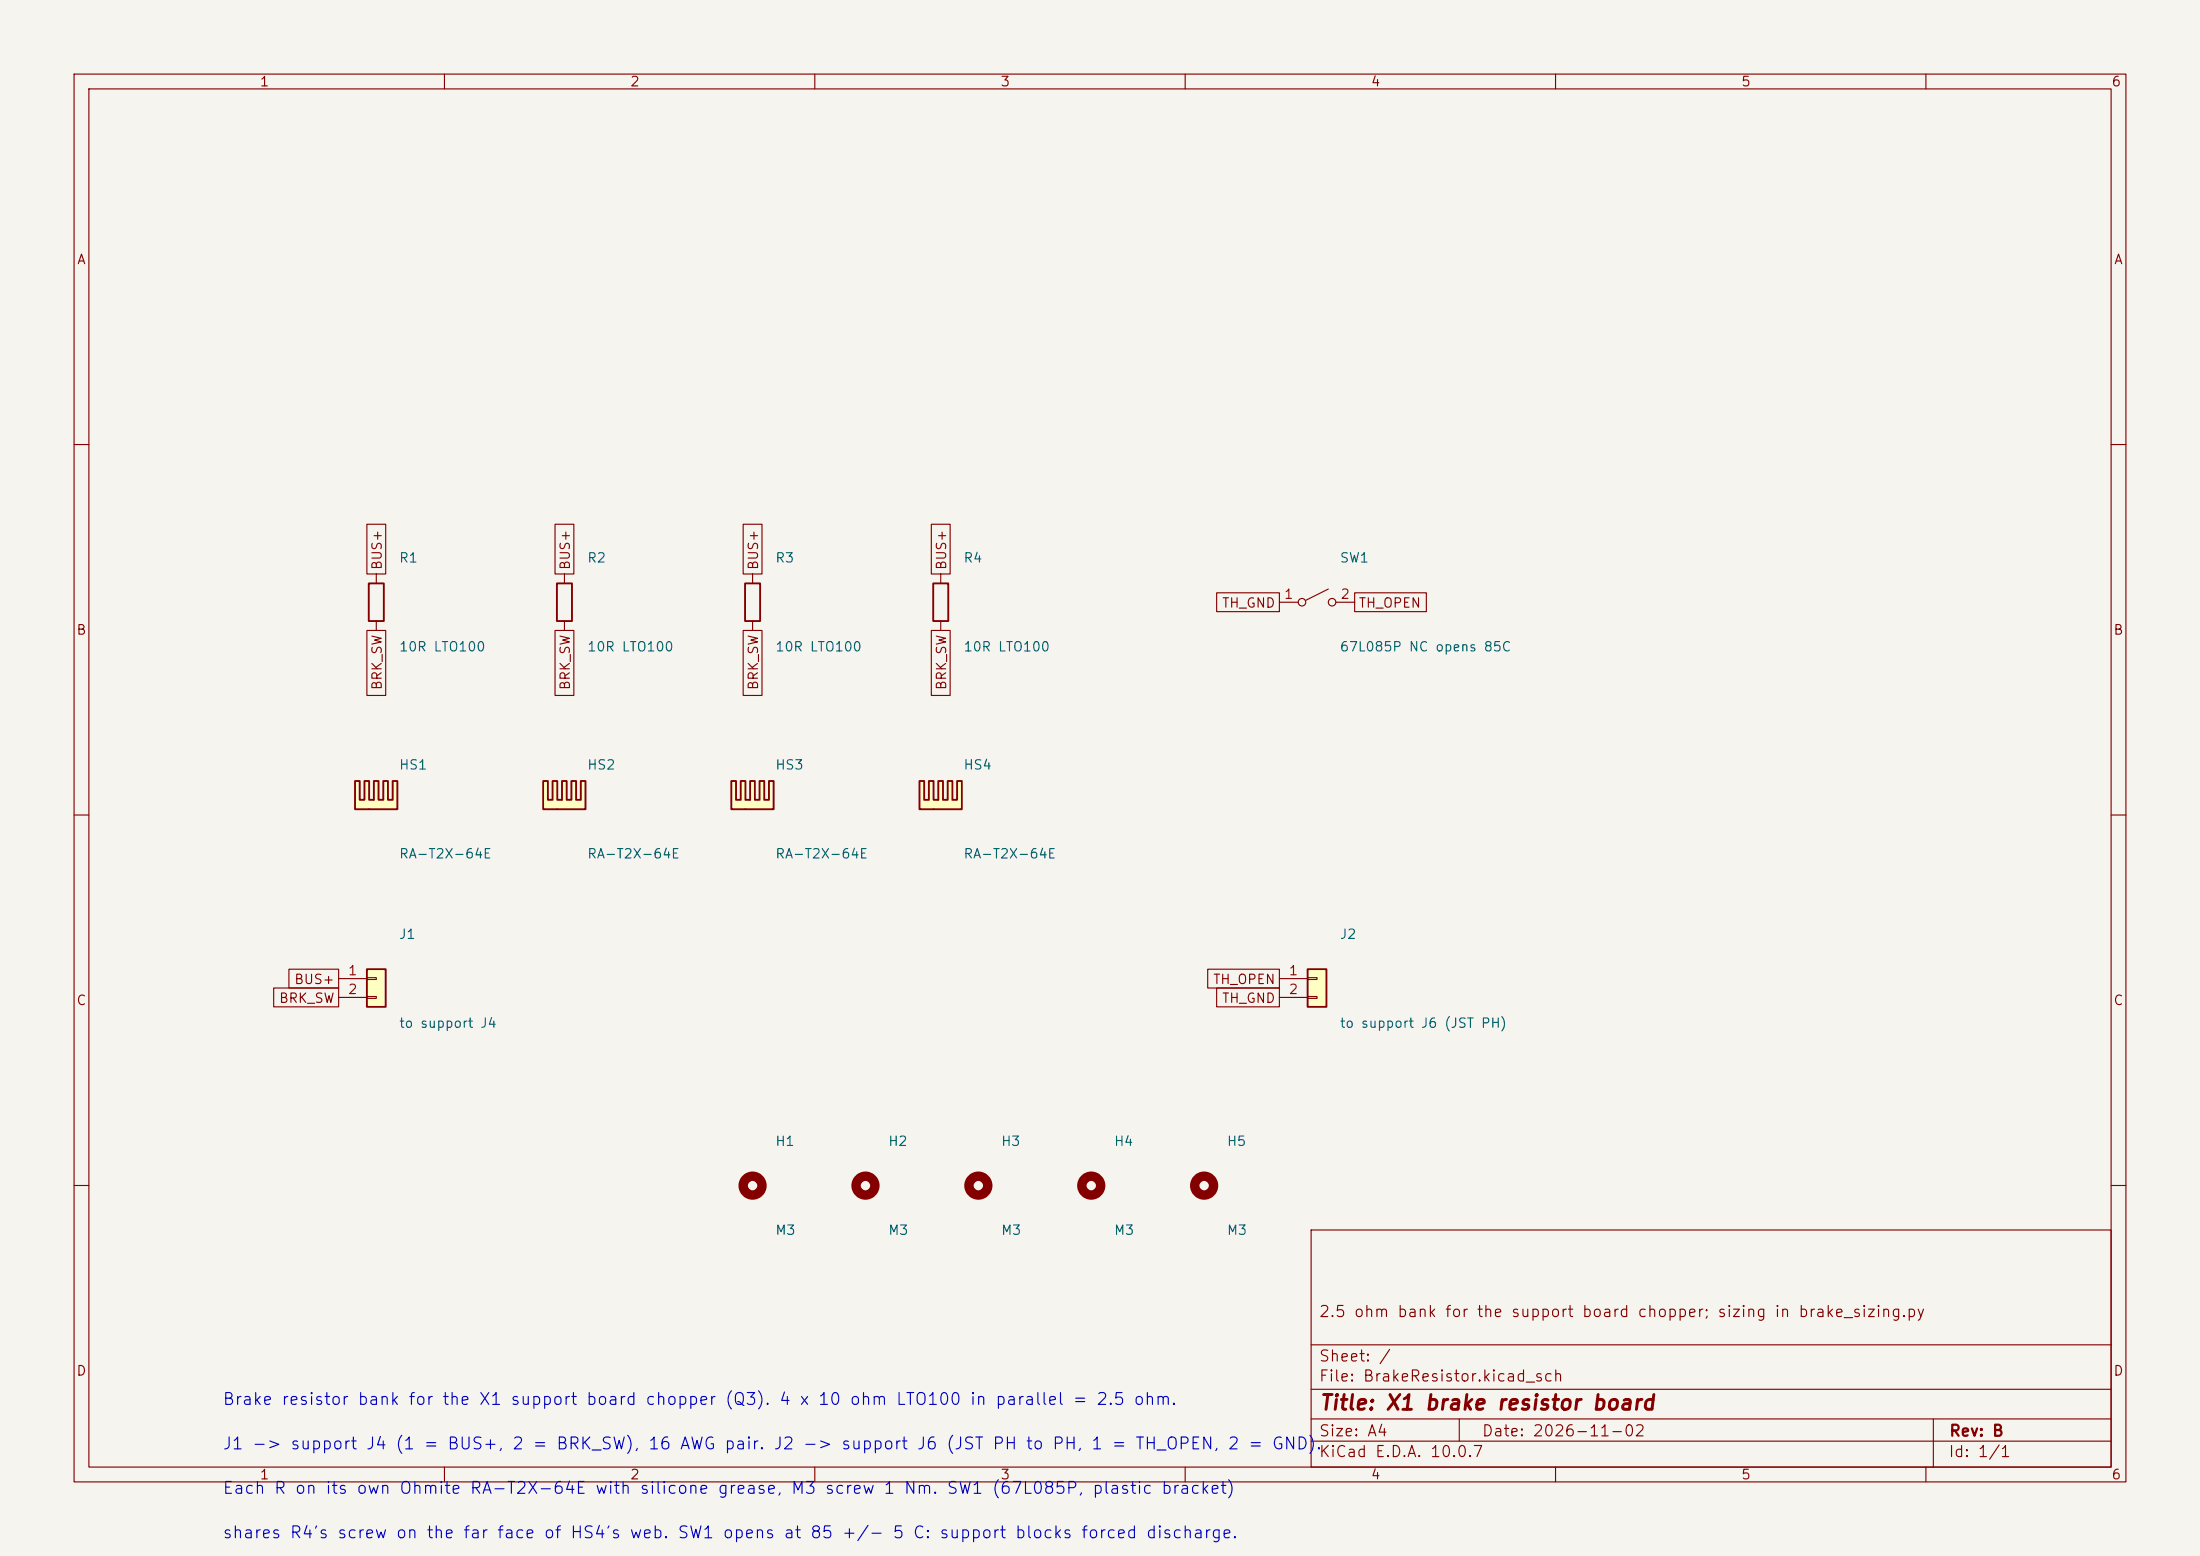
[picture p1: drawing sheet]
<svg xmlns="http://www.w3.org/2000/svg" width="297mm" height="210mm" viewBox="0 0 297 210" stroke-linecap="round" stroke-linejoin="round" font-family="sans-serif">
<path d="M0 0h297v210h-297z" fill="#f5f4ef" stroke="#f5f4ef" stroke-width=".14"/>
<g fill="none" stroke="#840000" stroke-width=".15">
<path d="M10 10h277v190h-277zM12 12h273v186h-273zM60 10v2M110 10v2M160 10v2M210 10v2M260 10v2M10 60h2M285 60h2M10 110h2M285 110h2M10 160h2"/>
<path d="M177 166h108v32h-108zM285 160h2M60 198v2M110 198v2M160 198v2M177 194.5h108M177 191.5h108M177 187.5h108M177 181.5h108M197 191.5v3M210 198v2M260 198v2"/>
<path d="M261 191.5v6.5"/>
</g>
<g fill="#ffffc2">
<path d="M47.9 105.4h.7v2.6h.6v-2.6h.6v2.6h.7l-.7 1.2h-1.9z"/>
<path d="M50.5 105.4h.6v2.6h.6v-2.6h.7v2.6h.6v-2.6h.6v3.8h-3.8l.7-1.2z"/>
</g>
<path d="M47.9 105.4h.7v2.6h.6v-2.6h.6v2.6h.7v-2.6h.6v2.6h.6v-2.6h.7v2.6h.6v-2.6h.6v3.8h-5.7z" fill="none" stroke="#840000" stroke-width=".25"/>
<g fill="#ffffc2">
<path d="M98.7 105.4h.7v2.6h.6v-2.6h.6v2.6h.7l-.7 1.2h-1.9z"/>
<path d="M101.3 105.4h.6v2.6h.6v-2.6h.7v2.6h.6v-2.6h.6v3.8h-3.8l.7-1.2z"/>
</g>
<path d="M49.8 78.7h2v5.1h-2zM75.2 78.7h2v5.1h-2zM126 78.7h2v5.1h-2zM98.7 105.4h.7v2.6h.6v-2.6h.6v2.6h.7v-2.6h.6v2.6h.6v-2.6h.7v2.6h.6v-2.6h.6v3.8h-5.7z" fill="none" stroke="#840000" stroke-width=".25"/>
<path d="M50.8 77.5v1.2M76.2 77.5v1.2M127 77.5v1.2M50.8 83.8v1.3M76.2 83.8v1.3M127 83.8v1.3" fill="none" stroke="#840000" stroke-width=".15"/>
<g fill="#ffffc2">
<path d="M73.3 105.4h.7v2.6h.6v-2.6h.6v2.6h.7l-.7 1.2h-1.9z"/>
<path d="M75.9 105.4h.6v2.6h.6v-2.6h.7v2.6h.6v-2.6h.6v3.8h-3.8l.7-1.2z"/>
</g>
<path d="M73.3 105.4h.7v2.6h.6v-2.6h.6v2.6h.7v-2.6h.6v2.6h.6v-2.6h.7v2.6h.6v-2.6h.6v3.8h-5.7z" fill="none" stroke="#840000" stroke-width=".25"/>
<g fill="none" stroke="#840000" stroke-width="1.3">
<circle cx="101.6" cy="160" r="1.27"/>
<circle cx="116.8" cy="160" r="1.27"/>
<circle cx="132.1" cy="160" r="1.27"/>
<circle cx="147.3" cy="160" r="1.27"/>
<circle cx="162.6" cy="160" r="1.27"/>
</g>
<g fill="none" stroke="#840000" stroke-width=".15">
<path d="M179.3 79.5l-3 1.5M172.7 81.3h2.6M180.3 81.3h2.6"/>
<circle cx="175.8" cy="81.3" r=".51"/>
<circle cx="179.8" cy="81.3" r=".51"/>
</g>
<g fill="#ffffc2">
<path d="M124.1 105.4h.7v2.6h.6v-2.6h.6v2.6h.7l-.7 1.2h-1.9z"/>
<path d="M126.7 105.4h.6v2.6h.6v-2.6h.7v2.6h.6v-2.6h.6v3.8h-3.8l.7-1.2z"/>
</g>
<path d="M100.6 78.7h2v5.1h-2zM124.1 105.4h.7v2.6h.6v-2.6h.6v2.6h.7v-2.6h.6v2.6h.6v-2.6h.7v2.6h.6v-2.6h.6v3.8h-5.7z" fill="none" stroke="#840000" stroke-width=".25"/>
<path d="M101.6 77.5v1.2M101.6 83.8v1.3" fill="none" stroke="#840000" stroke-width=".15"/>
<path d="M176.5 130.8h2.6v5.1h-2.6z" fill="#ffffc2"/>
<path d="M176.5 130.8h2.6v5.1h-2.6z" fill="none" stroke="#840000" stroke-width=".25"/>
<path d="M172.7 132.1h3.8M172.7 134.6h3.8M176.5 132h1.3v.2h-1.3zM176.5 134.5h1.3v.2h-1.3z" fill="none" stroke="#840000" stroke-width=".15"/>
<path d="M49.5 130.8h2.6v5.1h-2.6z" fill="#ffffc2"/>
<path d="M49.5 130.8h2.6v5.1h-2.6z" fill="none" stroke="#840000" stroke-width=".25"/>
<g fill="none" stroke="#840000" stroke-width=".15">
<path d="M49.5 70.8h2.6v6.7h-2.6zM74.9 70.8h2.6v6.7h-2.6zM100.3 70.8h2.6v6.7h-2.6zM125.7 70.8h2.6v6.7h-2.6zM49.5 85.1h2.6v8.8h-2.6zM74.9 85.1h2.6v8.8h-2.6zM100.3 85.1h2.6v8.8h-2.6zM125.7 85.1h2.6v8.8h-2.6zM164.2 80h8.5v2.6h-8.5zM182.9 80h9.7v2.6h-9.7zM36.9 133.3h8.8v2.6h-8.8zM39 130.8h6.7v2.6h-6.7z"/>
<path d="M45.7 132.1h3.8M45.7 134.6h3.8M49.5 132h1.3v.2h-1.3zM49.5 134.5h1.3v.2h-1.3zM163 130.8h9.7v2.6h-9.7zM164.2 133.3h8.5v2.6h-8.5z"/>
</g>
<text font-size="2" fill="#840000" x="178" y="190.8">Title: X1 brake resistor board</text>
<g font-size="1.6" fill="#0000c2">
<text x="29.9" y="190">Brake resistor bank for the X1 support board chopper (Q3). 4 x 10 ohm LTO100 in parallel = 2.5 ohm.</text>
<text x="29.9" y="196">J1 -&gt; support J4 (1 = BUS+, 2 = BRK_SW), 16 AWG pair. J2 -&gt; support J6 (JST PH to PH, 1 = TH_OPEN, 2 = GND).</text>
<text x="29.9" y="202">Each R on its own Ohmite RA-T2X-64E with silicone grease, M3 screw 1 Nm. SW1 (67L085P, plastic bracket)</text>
<text x="29.9" y="208">shares R4's screw on the far face of HS4's web. SW1 opens at 85 +/- 5 C: support blocks forced discharge.</text>
</g>
<g font-size="1.5" fill="#840000">
<text x="178" y="178.1">2.5 ohm bank for the support board chopper; sizing in brake_sizing.py</text>
<text x="178" y="184.1">Sheet: /</text>
<text x="178" y="186.8">File: BrakeResistor.kicad_sch</text>
<text x="178" y="197">KiCad E.D.A. 10.0.7</text>
<text x="178" y="194.2">Size: A4</text>
<text x="200" y="194.2">Date: 2026-11-02</text>
<text x="263" y="197">Id: 1/1</text>
<text x="263" y="194.2">Rev: B</text>
</g>
<g font-size="1.3" fill="#840000">
<text x="35" y="12">1</text>
<text x="85" y="12">2</text>
<text x="135" y="12">3</text>
<text x="185" y="12">4</text>
<text x="235" y="12">5</text>
<text x="285" y="12">6</text>
<text x="10.3" y="36">A</text>
<text x="285.3" y="36">A</text>
<text x="51.9" y="77" transform="rotate(-90 51.9 77)">BUS+</text>
<text x="77.3" y="77" transform="rotate(-90 77.3 77)">BUS+</text>
<text x="102.7" y="77" transform="rotate(-90 102.7 77)">BUS+</text>
<text x="128.1" y="77" transform="rotate(-90 128.1 77)">BUS+</text>
<text x="164.9" y="82.3">TH_GND</text>
<text x="183.3" y="82.3">TH_OPEN</text>
<text x="10.2" y="86">B</text>
<text x="285.2" y="86">B</text>
<text x="51.9" y="93.2" transform="rotate(-90 51.9 93.2)">BRK_SW</text>
<text x="77.3" y="93.2" transform="rotate(-90 77.3 93.2)">BRK_SW</text>
<text x="102.7" y="93.2" transform="rotate(-90 102.7 93.2)">BRK_SW</text>
<text x="128.1" y="93.2" transform="rotate(-90 128.1 93.2)">BRK_SW</text>
<text x="10.2" y="136">C</text>
<text x="37.6" y="135.7">BRK_SW</text>
<text x="39.6" y="133.1">BUS+</text>
<text x="163.7" y="133.1">TH_OPEN</text>
<text x="164.9" y="135.7">TH_GND</text>
<text x="285.2" y="136">C</text>
<text x="10.2" y="186">D</text>
<text x="285.2" y="186">D</text>
<text x="35" y="200">1</text>
<text x="85" y="200">2</text>
<text x="135" y="200">3</text>
<text x="185" y="200">4</text>
<text x="235" y="200">5</text>
<text x="285" y="200">6</text>
</g>
<g font-size="1.3" fill="#006464">
<text x="53.8" y="76.2">R1</text>
<text x="79.2" y="76.2">R2</text>
<text x="104.6" y="76.2">R3</text>
<text x="130" y="76.2">R4</text>
<text x="180.8" y="76.2">SW1</text>
<text x="53.8" y="88.2">10R LTO100</text>
<text x="79.2" y="88.2">10R LTO100</text>
<text x="104.6" y="88.2">10R LTO100</text>
<text x="130" y="88.2">10R LTO100</text>
<text x="180.8" y="88.2">67L085P NC opens 85C</text>
<text x="53.8" y="104.2">HS1</text>
<text x="79.2" y="104.2">HS2</text>
<text x="104.6" y="104.2">HS3</text>
<text x="130" y="104.2">HS4</text>
<text x="53.8" y="116.2">RA-T2X-64E</text>
<text x="79.2" y="116.2">RA-T2X-64E</text>
<text x="104.6" y="116.2">RA-T2X-64E</text>
<text x="130" y="116.2">RA-T2X-64E</text>
<text x="53.8" y="127">J1</text>
<text x="180.8" y="127">J2</text>
<text x="53.8" y="139">to support J4</text>
<text x="180.8" y="139">to support J6 (JST PH)</text>
<text x="104.6" y="155">H1</text>
<text x="119.8" y="155">H2</text>
<text x="135.1" y="155">H3</text>
<text x="150.3" y="155">H4</text>
<text x="165.5" y="155">H5</text>
<text x="104.6" y="167">M3</text>
<text x="119.8" y="167">M3</text>
<text x="135.1" y="167">M3</text>
<text x="150.3" y="167">M3</text>
<text x="165.5" y="167">M3</text>
</g>
<g font-size="1.3" fill="#a90000">
<text x="173.3" y="81.1">1</text>
<text x="180.9" y="81.1">2</text>
<text x="46.9" y="131.9">1</text>
<text x="173.9" y="131.9">1</text>
<text x="46.9" y="134.5">2</text>
<text x="173.9" y="134.5">2</text>
</g>
</svg>
